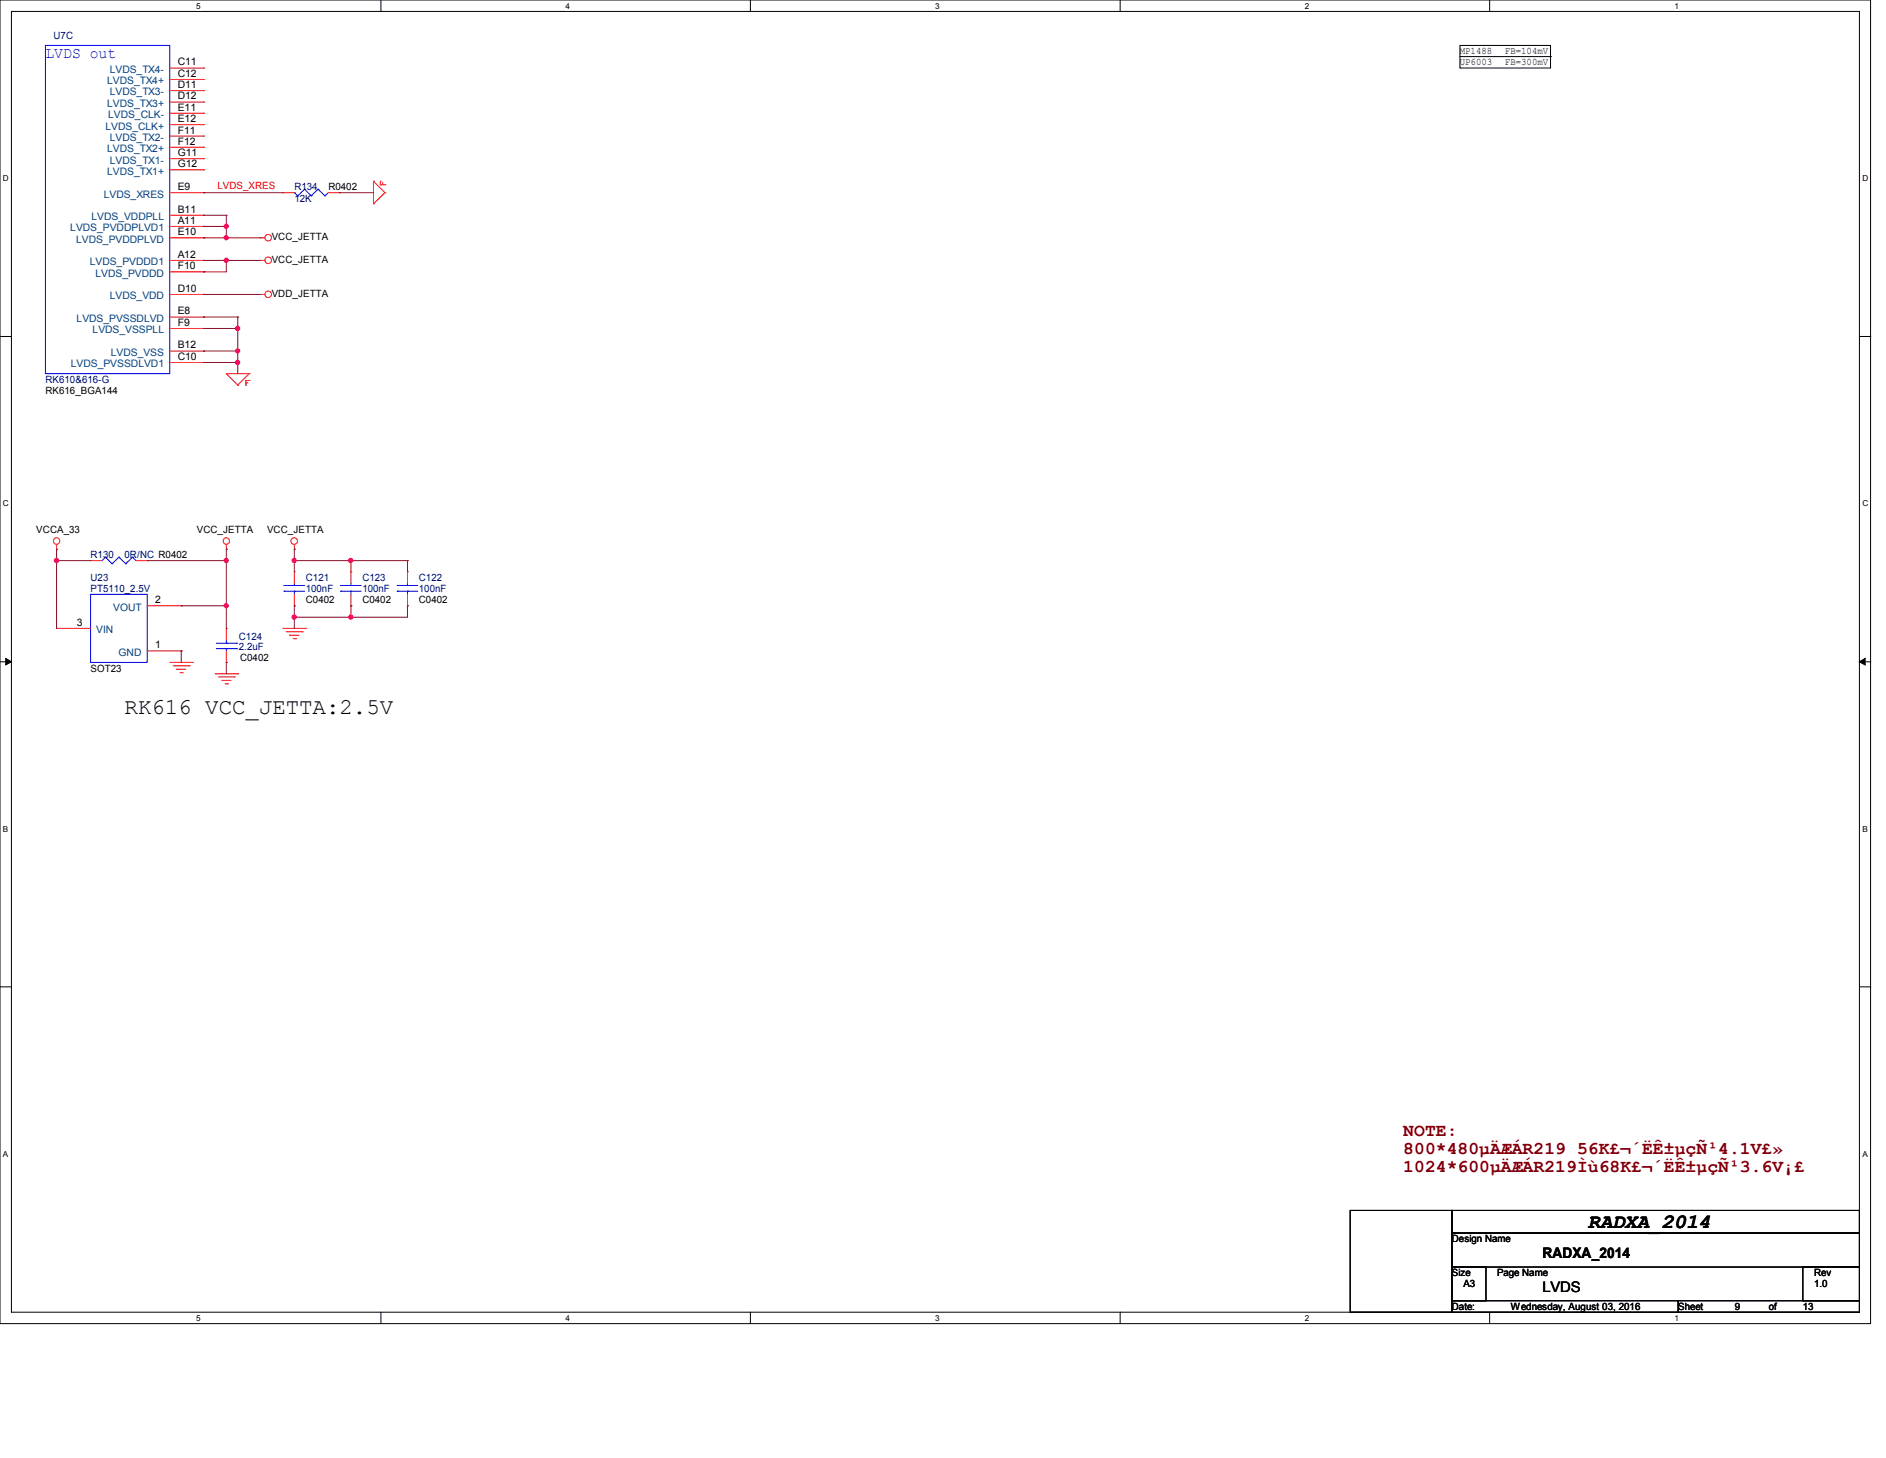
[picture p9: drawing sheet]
<svg xmlns="http://www.w3.org/2000/svg" width="279mm" height="216mm" viewBox="0 0 279 216" stroke-linecap="round" stroke-linejoin="round" font-family="sans-serif">
<path d="M0 0h277.1v196h-277.1zM1.7 1.7h273.8v192.6h-273.8z" fill="none" stroke="#000" stroke-width=".15"/>
<g fill="#fff">
<path d="M29 .2h.7v1.3h-.7z"/>
<path d="M29 194.5h.7v1.3h-.7z"/>
</g>
<path d="M56.4 0v1.7M56.4 194.3v1.7" fill="none" stroke="#000" stroke-width=".15"/>
<g fill="#fff">
<path d="M83.8 .2h.6v1.3h-.6z"/>
<path d="M83.8 194.5h.6v1.3h-.6z"/>
</g>
<path d="M111.2 0v1.7M111.2 194.3v1.7" fill="none" stroke="#000" stroke-width=".15"/>
<g fill="#fff">
<path d="M138.5 .2h.6v1.3h-.6z"/>
<path d="M138.5 194.5h.6v1.3h-.6z"/>
</g>
<path d="M165.9 0v1.7M165.9 194.3v1.7" fill="none" stroke="#000" stroke-width=".15"/>
<g fill="#fff">
<path d="M193.3 .2h.6v1.3h-.6z"/>
<path d="M193.3 194.5h.6v1.3h-.6z"/>
</g>
<path d="M220.7 0v1.7M220.7 194.3v1.7" fill="none" stroke="#000" stroke-width=".15"/>
<g fill="#fff">
<path d="M248 .2h.7v1.3h-.7z"/>
<path d="M248 194.5h.7v1.3h-.7z"/>
<path d="M.4 25.7h.8v1.4h-.8z"/>
<path d="M275.9 25.7h.8v1.4h-.8z"/>
<path d="M.4 73.9h.8v1.3h-.8z"/>
<path d="M275.9 73.9h.8v1.3h-.8z"/>
</g>
<path d="M0 49.8h1.7M275.5 49.8h1.7" fill="none" stroke="#000" stroke-width=".15"/>
<g fill="#fff">
<path d="M.4 122h.8v1.4h-.8z"/>
<path d="M275.9 122h.7v1.4h-.7z"/>
</g>
<path d="M0 98h1.7M275.5 98h1.7" fill="none" stroke="#000" stroke-width=".15"/>
<path d="M.8 97.5l.9 .5-.9 .5zM275.5 98l.8-.5v1z" fill="#000" stroke="#000" stroke-width=".15"/>
<g fill="#fff">
<path d="M.4 170.2h.8v1.3h-.8z"/>
<path d="M275.9 170.2h.7v1.3h-.7z"/>
</g>
<path d="M216.3 6.7h13.4v3.4h-13.4zM216.3 8.4h13.4M229.7 8.4h.1M0 146.1h1.7M275.5 146.1h1.7M200 179.2h15.1v15.1h-15.1zM215.1 179.2h60.4v3.4h-60.4zM215.1 182.6h60.4v5h-60.4zM215.1 187.6h5v5h-5zM215.1 192.6h33.5v1.7h-33.5zM248.6 192.6h26.9v1.7h-26.9zM267.1 187.6h8.4v5h-8.4z" fill="none" stroke="#000" stroke-width=".15"/>
<g fill="none" stroke="#f00" stroke-width=".15">
<path d="M25.1 10.1h5.1M25.1 11.8h5.1M25.1 13.4h5.1M25.1 15.1h5.1M25.1 16.8h5.1M25.1 18.5h5.1M30.2 10.1h.1M30.2 11.8h.1M30.2 13.4h.1M30.2 15.1h.1M30.2 16.8h.1M30.2 18.5h.1"/>
<path d="M25.1 35.2h5.1M25.1 38.6h5.1M25.1 28.5h5.1M25.1 20.2h5.1M25.1 21.8h5.1M25.1 23.5h5.1M25.1 25.1h5.1M25.1 31.9h5.1M25.1 33.5h5.1M30.2 20.2h.1M30.2 21.8h.1M30.2 23.5h.1"/>
<path d="M30.2 25.1h.1M30.2 28.5h.1M30.2 31.9h.1M30.2 33.5h.1M30.2 35.2h.1M30.2 38.6h.1M38.6 35.2h.1M38.6 38.6h.1M38.6 35.2h.6M38.6 38.6h.6M41.9 28.5h.1M41.9 28.5h1.7"/>
<path d="M48.6 28.5h1.7M50.3 28.5h.1M55.3 26.8h.1M55.3 30.2h.1M55.3 26.8v3.4M55.3 26.8l1.7 1.7M56.3 26.8h.1M56.3 27.3h.1M56.3 26.8v.5M56.3 27.3h.7M56.7 27.3h.1M56.7 27v.3"/>
<path d="M57 28.5h.1M57 27.3h.1M57 28.5l-1.7 1.7M25.1 43.6h5.1M25.1 40.3h5.1M25.1 46.9h5.1M25.1 48.6h5.1M25.1 52h5.1M25.1 53.7h5.1M30.2 40.3h.1M30.2 43.6h.1M30.2 46.9h.1"/>
<path d="M30.2 48.6h.1M30.2 52h.1M30.2 53.7h.1M33.5 55.3h.1M33.5 55.3h3.4M33.5 55.3l1.7 1.7M35.2 57h.1M36.4 56.3h.1M36.4 57h.1M36.4 56.7h.1M36.4 56.3h.5M36.4 56.3v.7"/>
<path d="M36.4 56.7h.3M36.9 55.3h.1M36.9 56.3h.1M36.9 55.3l-1.7 1.7M38.6 43.6h.1M38.6 43.6h.6M8.4 81.3h.1M8.4 93h.1M8.4 80.6v.7M8.4 93h5M13.4 83h.1M13.4 83h1.7"/>
<path d="M20.2 83h1.6M21.8 83h.1M21.8 89.7h5M21.8 96.4h5M25.1 98.1h3.4M25.7 98.6h2.3M26.2 99.1h.1M26.2 99.1h1.3M26.7 99.6h.3M26.8 89.7h.1M26.8 96.4h.1M27 99.6h.1"/>
<path d="M28 98.6h.1M28.5 98.1h.1M31.9 99.8h3.3M33.5 81.3h.1M33.5 98.1h.1M33.5 93h.1M33.5 80.6v.7M33.5 93v1.7M33.5 96.4v1.7M35.2 99.8h.1M41.9 93h3.4M42.4 93.6h2.4"/>
<path d="M42.9 94.1h.1M42.9 94.1h1.4M43.4 94.6h.4M43.6 81.3h.1M43.6 84.7h.1M43.6 89.7h.1M43.6 80.6v.7M43.6 84.7v1.7M43.6 88v1.7M43.8 94.6h.1M44.8 93.6h.1M45.3 93h.1"/>
<path d="M52 84.7h.1M52 89.7h.1M52 84.7v1.7M52 88v1.7M60.4 84.7h.1M60.4 89.7h.1M60.4 84.7v1.7M60.4 88v1.7M32.4 100.2h2.3M32.9 100.8h.1M32.9 100.8h1.3M33.4 101.3h.3"/>
<path d="M33.7 101.3h.1M34.7 100.2h.1"/>
<circle cx="39.7" cy="38.5" r=".49"/>
<circle cx="39.7" cy="35.2" r=".49"/>
<circle cx="39.7" cy="43.6" r=".49"/>
<circle cx="8.4" cy="80.1" r=".48"/>
<circle cx="33.5" cy="80.1" r=".48"/>
<circle cx="43.6" cy="80.1" r=".49"/>
</g>
<g fill="none" stroke="#00f" stroke-width=".15">
<path d="M6.7 6.7h18.4v48.6h-18.4zM43.6 28.5h.1M43.6 28.5l.5 .5M44.1 29h.1M45.1 28h.1M45.1 28l1 1M45.1 28l-1 1M46.1 29h.1M47.1 28h.1M47.1 28l1 1M47.1 28l-1 1M48.1 29h.1"/>
<path d="M48.6 28.5l-.5 .5M13.4 88h8.4v10.1h-8.4zM15.6 82.5h.1M15.6 82.5l-.5 .5M15.6 82.5l1 1M16.6 83.5h.1M17.6 82.5h.1M17.6 82.5l-1 1M17.6 82.5l1 1M18.6 83.5h.1M19.6 82.5h.1M19.6 82.5l-1 1"/>
<path d="M19.6 82.5l.6 .5M20.2 83h.1M32 95.2h3.1M32 96.1h3.1M33.5 96.1h.1M33.5 95.2h.1M33.5 94.7v.5M33.5 96.1v.3M35.1 95.2h.1M35.1 96.1h.1M42.1 87.5h.1M42.1 86.7h.1"/>
<path d="M42.1 87.5h3M42.1 86.7h3M43.6 86.7h.1M43.6 87.5h.1M43.6 86.4v.3M43.6 87.5v.5M50.5 87.5h.1M50.5 86.7h.1M50.5 87.5h3M50.5 86.7h3M52 86.7h.1M52 87.5h.1"/>
<path d="M52 86.4v.3M52 87.5v.5M58.8 87.5h.1M58.8 86.7h.1M58.8 87.5h3.1M58.8 86.7h3.1M60.4 86.7h.1M60.4 87.5h.1M60.4 86.4v.3M60.4 87.5v.5"/>
</g>
<g fill="none" stroke="#800040" stroke-width=".15">
<path d="M30.2 31.9h.1M30.2 38.6h.1M30.2 33.5h.1M30.2 35.2h.1M30.2 28.5h.1M30.2 31.9h3.3M30.2 38.6h8.4M30.2 35.2h8.4M30.2 33.5h3.3M30.2 28.5h11.7M33.5 31.9h.1M33.5 35.2h.1"/>
<path d="M33.5 38.6h.1M33.5 33.5h.1M33.5 31.9v3.3M33.5 38.6v1.7h-3.3M50.3 28.5h.1M50.3 28.5h5M30.2 43.6h.1M30.2 40.3h.1M30.2 46.9h.1M30.2 53.7h.1M30.2 52h.1M30.2 48.6h.1"/>
<path d="M30.2 43.6h8.4M30.2 46.9h5M30.2 53.7h5M30.2 52h5M30.2 48.6h5M35.2 46.9h.1M35.2 53.7h.1M35.2 48.6h.1M35.2 52h.1M35.2 46.9v8.4M8.4 83h.1M8.4 81.3h.1"/>
<path d="M8.4 81.3v11.7M8.4 83h5M21.8 83h.1M21.8 83h11.7M26.8 89.7h.1M26.8 96.4h.1M26.8 89.7h6.7M26.8 96.4v1.7M33.5 83h.1M33.5 89.7h.1M33.5 98.1h.1M33.5 81.3h.1"/>
<path d="M33.5 81.3v11.7M33.5 98.1v1.7M43.6 91.4h.1M43.6 89.7h.1M43.6 83h.1M43.6 81.3h.1M43.6 83h16.8M43.6 81.3v3.4M43.6 89.7v3.3M52 89.7h.1M52 91.4h.1M52 83h.1"/>
<path d="M52 83v1.7M52 89.7v1.7M60.4 89.7h.1M60.4 83h.1M60.4 83v1.7M60.4 89.7v1.7h-16.8"/>
</g>
<g fill="#f0f" stroke="#f0f" stroke-width=".15">
<circle cx="33.5" cy="33.5" r=".32"/>
<circle cx="33.5" cy="35.2" r=".32"/>
<circle cx="35.2" cy="52" r=".32"/>
<circle cx="35.2" cy="48.6" r=".32"/>
<circle cx="35.2" cy="53.7" r=".32"/>
<circle cx="33.5" cy="38.5" r=".32"/>
<circle cx="33.5" cy="89.7" r=".32"/>
<circle cx="33.5" cy="83" r=".32"/>
<circle cx="8.4" cy="83" r=".32"/>
<circle cx="43.6" cy="91.4" r=".32"/>
<circle cx="52" cy="91.4" r=".32"/>
<circle cx="43.6" cy="83" r=".32"/>
<circle cx="52" cy="83" r=".32"/>
</g>
<text font-size="3.3" x="18.5" y="105.8">RK616 VCC_JETTA:2.5V</text>
<text font-size="3" x="235.2" y="181.8">RADXA_2014</text>
<g font-size="2.7" fill="#800000">
<text x="207.9" y="168.2">NOTE:</text>
<text x="207.9" y="170.9">800*480µÄÆÁR219 56K£¬´ËÊ±µçÑ¹4.1V£»</text>
<text x="207.9" y="173.6">1024*600µÄÆÁR219Ìù68K£¬´ËÊ±µçÑ¹3.6V¡£</text>
</g>
<text font-size="2.3" fill="#00f" x="6.7" y="8.6">LVDS out</text>
<g font-size="2.2">
<text x="228.5" y="186.3">RADXA_2014</text>
<text x="228.5" y="191.3">LVDS</text>
</g>
<g font-size="1.5" fill="#000080">
<text x="7.9" y="5.7">U7C</text>
<text x="43.6" y="28.2">R134</text>
<text x="43.6" y="29.9">12K</text>
<text x="6.7" y="56.7">RK610&amp;616-G</text>
<text x="13.4" y="82.7">R130</text>
<text x="18.5" y="82.7">0R/NC R0402</text>
<text x="13.4" y="86">U23</text>
<text x="13.4" y="87.7">PT5110_2.5V</text>
<text x="45.3" y="86">C121</text>
<text x="45.3" y="87.7">100nF</text>
<text x="53.7" y="86">C123</text>
<text x="53.7" y="87.7">100nF</text>
<text x="62.1" y="86">C122</text>
<text x="62.1" y="87.7">100nF</text>
<text x="35.4" y="94.7">C124</text>
<text x="35.4" y="96.3">2.2uF</text>
</g>
<g font-size="1.5" fill="#004080">
<text x="16.3" y="10.8">LVDS_TX4-</text>
<text x="15.9" y="12.5">LVDS_TX4+</text>
<text x="15.9" y="15.8">LVDS_TX3+</text>
<text x="16" y="17.5">LVDS_CLK-</text>
<text x="16.3" y="14.1">LVDS_TX3-</text>
<text x="15.6" y="19.2">LVDS_CLK+</text>
<text x="15.9" y="22.5">LVDS_TX2+</text>
<text x="16.3" y="20.9">LVDS_TX2-</text>
<text x="15.4" y="29.3">LVDS_XRES</text>
<text x="15.9" y="25.9">LVDS_TX1+</text>
<text x="16.3" y="24.2">LVDS_TX1-</text>
<text x="10.4" y="34.2">LVDS_PVDDPLVD1</text>
<text x="11.3" y="35.9">LVDS_PVDDPLVD</text>
<text x="13.5" y="32.6">LVDS_VDDPLL</text>
<text x="13.3" y="39.3">LVDS_PVDDD1</text>
<text x="14.1" y="41">LVDS_PVDDD</text>
<text x="11.3" y="47.7">LVDS_PVSSDLVD</text>
<text x="16.3" y="44.3">LVDS_VDD</text>
<text x="13.7" y="49.4">LVDS_VSSPLL</text>
<text x="16.4" y="52.7">LVDS_VSS</text>
<text x="10.5" y="54.4">LVDS_PVSSDLVD1</text>
<text x="14.3" y="93.8">VIN</text>
<text x="16.8" y="90.4">VOUT</text>
<text x="17.6" y="97.1">GND</text>
</g>
<g font-size="1.5">
<text x="26.3" y="9.7">C11</text>
<text x="26.3" y="11.4">C12</text>
<text x="216.3" y="9.6">UP6003</text>
<text x="216.3" y="8">MP1488</text>
<text x="222.9" y="9.6">FB=300mV</text>
<text x="222.9" y="8">FB=104mV</text>
<text x="26.3" y="13">D11</text>
<text x="26.3" y="14.7">D12</text>
<text x="26.3" y="16.4">E11</text>
<text x="26.3" y="18.1">E12</text>
<text x="26.3" y="19.8">F11</text>
<text x="26.3" y="21.4">F12</text>
<text x="26.3" y="23.1">G11</text>
<text x="26.3" y="24.8">G12</text>
<text x="26.3" y="28.2">E9</text>
<text x="48.6" y="28.2">R0402</text>
<text x="26.3" y="31.5">B11</text>
<text x="26.3" y="33.1">A11</text>
<text x="26.3" y="34.8">E10</text>
<text x="40.3" y="35.6">VCC_JETTA</text>
<text x="26.3" y="38.2">A12</text>
<text x="26.3" y="39.9">F10</text>
<text x="40.3" y="38.9">VCC_JETTA</text>
<text x="26.3" y="43.2">D10</text>
<text x="26.3" y="46.6">E8</text>
<text x="40.3" y="43.9">VDD_JETTA</text>
<text x="26.3" y="48.3">F9</text>
<text x="26.3" y="51.6">B12</text>
<text x="26.3" y="53.3">C10</text>
<text x="6.7" y="58.4">RK616_BGA144</text>
<text x="5.4" y="79">VCCA_33</text>
<text x="29.2" y="79">VCC_JETTA</text>
<text x="39.6" y="79">VCC_JETTA</text>
<text x="23" y="89.3">2</text>
<text x="45.3" y="89.4">C0402</text>
<text x="53.7" y="89.4">C0402</text>
<text x="62.1" y="89.4">C0402</text>
<text x="11.4" y="92.7">3</text>
<text x="13.4" y="99.4">SOT23</text>
<text x="23" y="96">1</text>
<text x="35.6" y="97.9">C0402</text>
<text x="215.1" y="183.9">Design Name</text>
<text x="215.1" y="189">Size</text>
<text x="216.8" y="190.6">A3</text>
<text x="221.8" y="189">Page Name</text>
<text x="268.7" y="189">Rev</text>
<text x="268.7" y="190.6">1.0</text>
<text x="215.1" y="194">Date:</text>
<text x="223.8" y="194">Wednesday, August 03, 2016</text>
<text x="248.6" y="194">Sheet</text>
<text x="257" y="194">9</text>
<text x="262.1" y="194">of</text>
<text x="267.1" y="194">13</text>
</g>
<text font-size="1.5" fill="#f00" x="32.2" y="28">LVDS_XRES</text>
<g font-size="1.2">
<text x="29" y="1.3">5</text>
<text x="83.8" y="1.3">4</text>
<text x="138.5" y="1.3">3</text>
<text x="193.3" y="1.3">2</text>
<text x="248" y="1.3">1</text>
<text x=".4" y="26.9">D</text>
<text x="275.9" y="26.9">D</text>
<text x=".4" y="75">C</text>
<text x="275.9" y="75">C</text>
<text x=".4" y="123.2">B</text>
<text x="275.9" y="123.2">B</text>
<text x=".4" y="171.3">A</text>
<text x="275.9" y="171.3">A</text>
<text x="29" y="195.6">5</text>
<text x="83.8" y="195.6">4</text>
<text x="138.5" y="195.6">3</text>
<text x="193.3" y="195.6">2</text>
<text x="248" y="195.6">1</text>
</g>
</svg>
